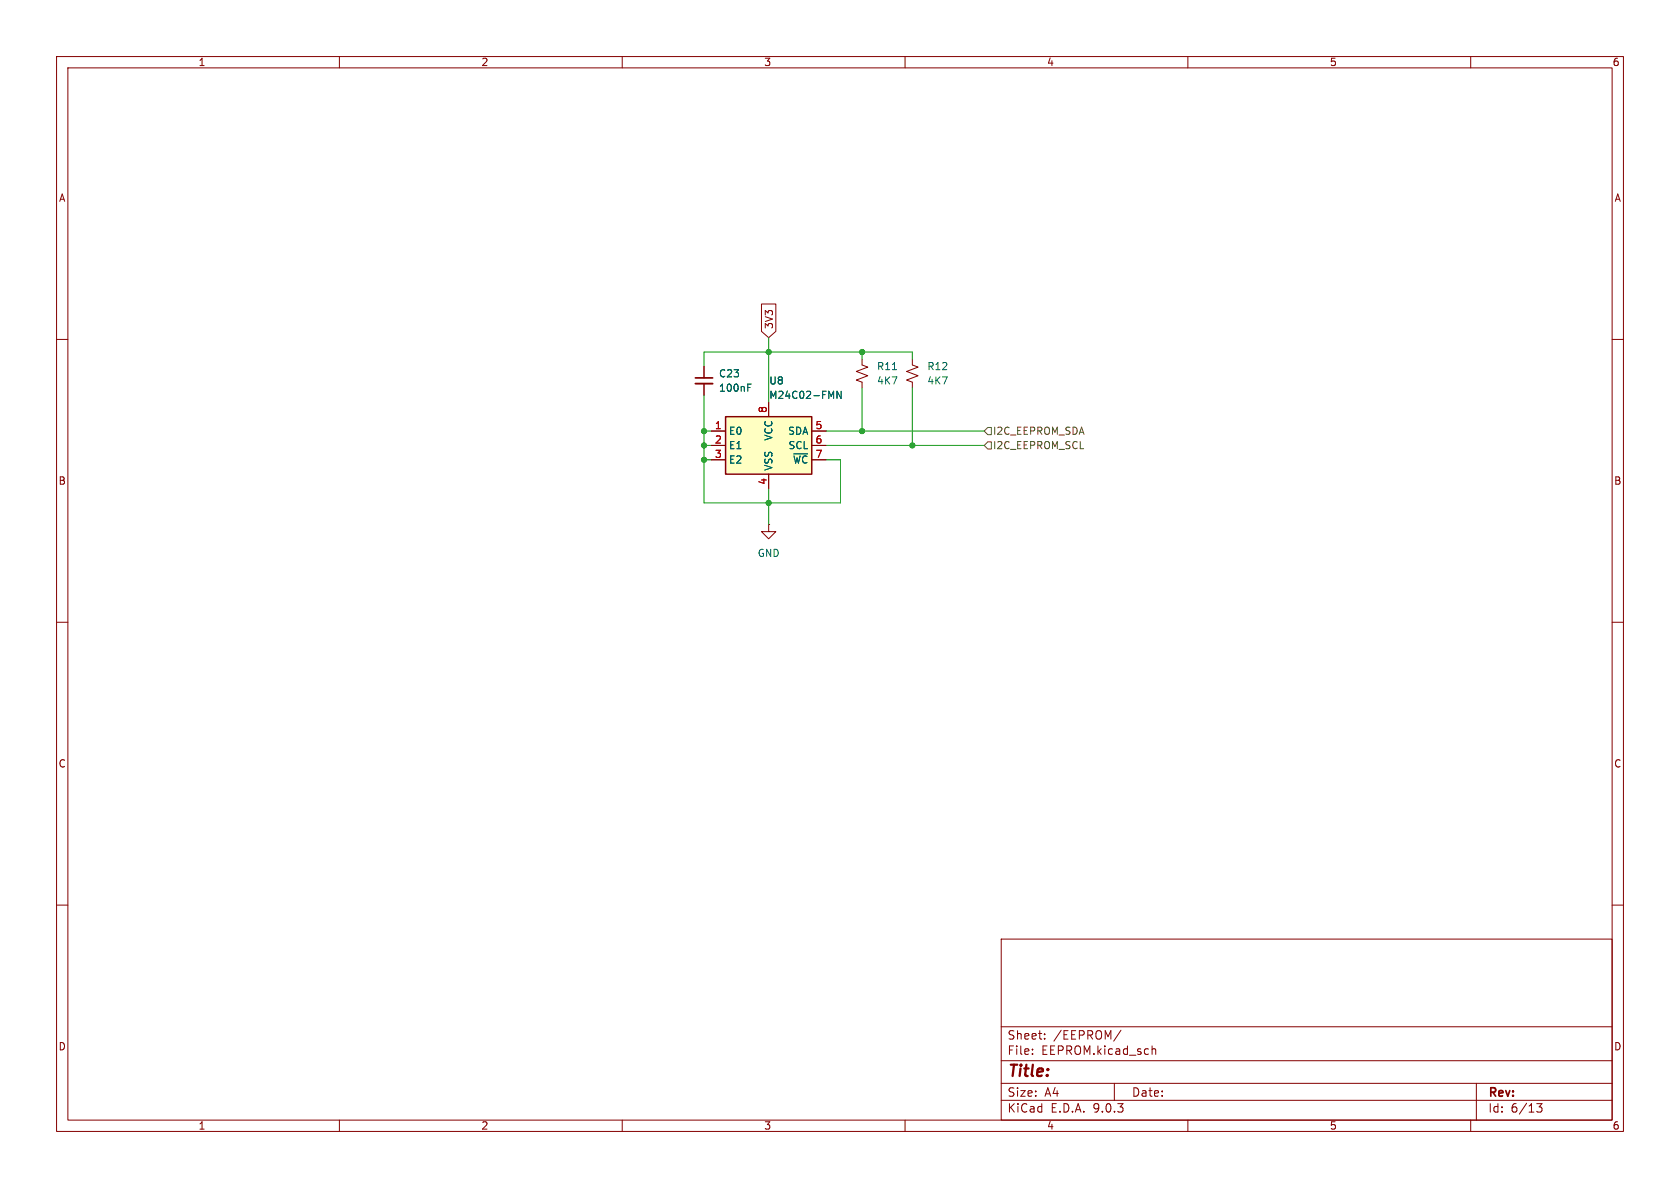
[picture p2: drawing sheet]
<svg xmlns="http://www.w3.org/2000/svg" width="297mm" height="210mm" viewBox="0 0 297 210" stroke-linecap="round" stroke-linejoin="round" font-family="sans-serif">
<g fill="none" stroke="#840000" stroke-width=".18">
<path d="M10 10h277v190h-277zM12 12h273v186h-273zM60 10v2M110 10v2M160 10v2M210 10v2M260 10v2M10 60h2M285 60h2M10 110h2M285 110h2M10 160h2"/>
<path d="M177 166h108v32h-108zM285 160h2M60 198v2M110 198v2M160 198v2M177 194.5h108M177 191.5h108M177 187.5h108M177 181.5h108M182.5 186.3v.1M182.5 185.5v.1M184.7 183.6v.1"/>
<path d="M184.7 182.8v.1M197 191.5v3M198.2 182.1l-1.3 2M203.7 184.9v1.5M203.7 185.5l.2-.1 .3 .1 .1 .9M210 198v2M260 198v2M261 191.5v6.5M271.7 195.1h.9l-.5 .6 .4 .1v.7l-.2 .1-.6-.1"/>
</g>
<path d="M128.3 73.7h15.2v10.1h-15.2z" fill="#ffffc2"/>
<path d="M128.3 73.7h15.2v10.1h-15.2z" fill="none" stroke="#840000" stroke-width=".25"/>
<g fill="none" stroke="#840000" stroke-width=".18">
<path d="M134.6 53.7h2.6v4.9l-1.3 1.1-1.3-1.1zM124.5 64.8v2M124.5 67.8v2.1M125.7 76.2h2.6M125.7 78.7h2.6M135.9 71.1v2.6M143.5 76.2h2.5M143.5 78.7h2.5M152.4 63.5v1l1 .4-2 .8 2 .7-2 .8 1 .4v1M161.3 63.5v1l1 .4-2 .8 2 .7-2 .8 1 .4v1M125.7 81.3h2.6M135.9 92.7v1.3h1.3l-1.3 1.3-1.3-1.3h1.3"/>
<path d="M135.9 92.7h.1M135.9 83.8v2.6M143.5 81.3h2.5"/>
</g>
<path d="M132.2 68.5h.4M132.2 67.9h.6M148.7 69.2v1.2l-.7-1.2v1.2M157.8 65.3h.7" fill="none" stroke="#006464" stroke-width=".18"/>
<path d="M122.9 66.8h3.1" fill="none" stroke="#840000" stroke-width=".3"/>
<path d="M122.9 67.8h3.1" fill="none" stroke="#840000" stroke-width=".33"/>
<path d="M174.6 78.1h.7v1.3h-.7l-.6-.7zM174.6 75.6h.7v1.2h-.7l-.6-.6z" fill="none" stroke="#725600" stroke-width=".18"/>
<path d="M135.9 59.7v11.4M124.5 78.7h1.2M124.5 69.9v19h24.1v-7.6h-2.6M124.5 76.2h1.2M146 78.7h28M146 76.2h28M152.4 62.2v1.3M152.4 68.6v7.6M161.3 63.5v-1.3h-36.8v2.6M161.3 68.6v10.1M124.5 81.3h1.2M135.9 86.4v6.3" fill="none" stroke="#009600" stroke-width=".18"/>
<g fill="#009600" stroke="#009600" stroke-width=".18">
<circle cx="124.5" cy="81.3" r=".46"/>
<circle cx="135.9" cy="88.9" r=".46"/>
<circle cx="152.4" cy="62.2" r=".46"/>
<circle cx="124.5" cy="76.2" r=".46"/>
<circle cx="124.5" cy="78.7" r=".46"/>
<circle cx="135.9" cy="62.2" r=".46"/>
<circle cx="161.3" cy="78.7" r=".46"/>
<circle cx="152.4" cy="76.2" r=".46"/>
</g>
<text font-size="2.8" fill="#840000" x="178" y="190.9">Title:</text>
<g font-size="2.1" fill="#840000">
<text x="178" y="184">Sheet:</text>
<text x="186.2" y="184">/EEPROM/</text>
<text x="178" y="186.7">File:</text>
<text x="184.1" y="186.7">EEPROM.kicad_sch</text>
<text x="178" y="196.9">KiCad</text>
<text x="178" y="194.1">Size:</text>
<text x="184.7" y="194.1">A4</text>
<text x="185.7" y="196.9">E.D.A.</text>
<text x="193.3" y="196.9">9.0.3</text>
<text x="200" y="194.1">Date:</text>
<text x="263" y="194.3">Rev:</text>
<text x="263" y="196.9">Id:</text>
<text x="267.1" y="196.9">6/13</text>
</g>
<g font-size="1.8" fill="#840000">
<text x="35" y="11.9">1</text>
<text x="85" y="11.9">2</text>
<text x="135" y="11.9">3</text>
<text x="185" y="11.9">4</text>
<text x="235" y="11.9">5</text>
<text x="285" y="11.9">6</text>
<text x="10.3" y="35.9">A</text>
<text x="285.3" y="35.9">A</text>
<text x="136.8" y="58.3" transform="rotate(-90 136.8 58.3)">3V3</text>
<text x="10.3" y="85.9">B</text>
<text x="285.3" y="85.9">B</text>
<text x="10.3" y="135.9">C</text>
<text x="285.3" y="135.9">C</text>
<text x="10.3" y="185.9">D</text>
<text x="285.3" y="185.9">D</text>
<text x="35" y="199.9">1</text>
<text x="85" y="199.9">2</text>
<text x="135" y="199.9">3</text>
<text x="185" y="199.9">4</text>
<text x="235" y="199.9">5</text>
<text x="285" y="199.9">6</text>
</g>
<g font-size="1.8" fill="#006464">
<text x="154.9" y="65.6">R11</text>
<text x="163.8" y="65.6">R12</text>
<text x="127" y="69.4">100nF</text>
<text x="127" y="66.9">C23</text>
<text x="135.9" y="70.7">M24C02-FMN</text>
<text x="135.9" y="68.2">U8</text>
<text x="154.9" y="68.2">4K7</text>
<text x="163.8" y="68.2">4K7</text>
<text x="128.8" y="77.1">E0</text>
<text x="136.8" y="78" transform="rotate(-90 136.8 78)">VCC</text>
<text x="139.2" y="77.1">SDA</text>
<text x="128.8" y="79.6">E1</text>
<text x="128.8" y="82.1">E2</text>
<text x="136.8" y="83.3" transform="rotate(-90 136.8 83.3)">VSS</text>
<text x="139.3" y="79.6">SCL</text>
<text x="140.1" y="82.1">~{WC}</text>
<text x="133.9" y="98.7">GND</text>
</g>
<g font-size="1.8" fill="#a90000">
<text x="126.3" y="75.9">1</text>
<text x="135.6" y="73.1" transform="rotate(-90 135.6 73.1)">8</text>
<text x="144.1" y="75.9">5</text>
<text x="126.3" y="78.5">2</text>
<text x="126.3" y="81">3</text>
<text x="144.1" y="78.5">6</text>
<text x="144.1" y="81">7</text>
<text x="135.6" y="85.8" transform="rotate(-90 135.6 85.8)">4</text>
</g>
<g font-size="1.8" fill="#725600">
<text x="175.5" y="77.1">I2C_EEPROM_SDA</text>
<text x="175.5" y="79.6">I2C_EEPROM_SCL</text>
</g>
</svg>
